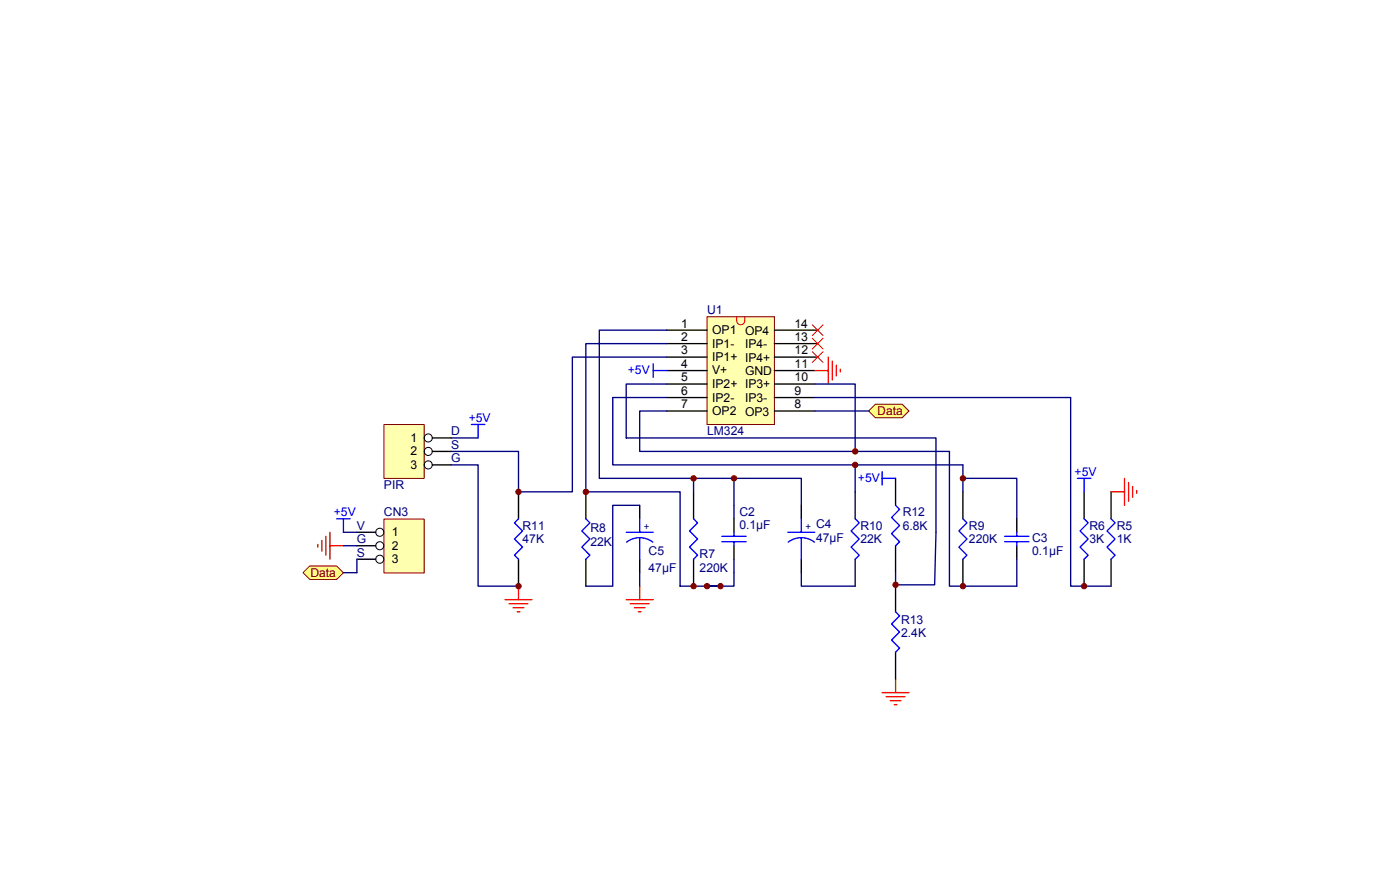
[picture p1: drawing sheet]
<svg xmlns="http://www.w3.org/2000/svg" width="171mm" height="109mm" viewBox="0 0 171 109" stroke-linecap="round" stroke-linejoin="round" font-family="sans-serif">
<path d="M86.2 38.6h8.2v13.1h-8.2z" fill="#ffffb0"/>
<path d="M86.1 38.6h8.3v13.1h-8.3z" fill="none" stroke="#800000" stroke-width=".12"/>
<g fill="none" stroke="#000" stroke-width=".16">
<path d="M63.2 59.9v3.3M71.4 59.9v3.3M81.2 40.2h4.9M81.2 41.8h4.9M81.2 43.5h4.9M81.2 45.1h4.9M81.2 46.8h4.9M81.2 48.4h4.9M81.2 50h4.9M84.5 59.9v3.3M94.4 40.2h5.2M94.4 41.8h5.2"/>
<path d="M94.4 43.5h5.2M94.4 45.1h4.9M94.4 46.8h4.9M94.4 48.4h4.9M94.4 50h4.9M104.2 59.9v3.3M117.3 59.9v3.3M132.1 59.9v3.3M135.4 59.9v3.3M63.2 68.1v3.3M71.4 68.1v3.3M77.9 61.5v1.7"/>
<path d="M77.9 68.1v1.6M84.5 68.1v3.3M97.6 61.5v1.7M97.6 68.1v1.6M104.2 68.1v3.3M117.3 68.1v3.3M132.1 68.1v3.3M135.4 68.1v3.3"/>
</g>
<path d="M89.8 38.6v.5a.49 .49 0 0 0 .5 .4 .49 .49 0 0 0 .4-.4v-.5" fill="none" stroke="#f00" stroke-width=".12"/>
<g fill="none" stroke="#00f" stroke-width=".16">
<path d="M57.4 51.7h1.7M58.3 51.7v1.6M79.6 45.1h1.6M79.6 44.3v1.6M107.5 58.2h1.6M107.5 57.4v1.7M131.3 58.2h1.6M132.1 58.2v1.7M63.2 63.2l-.5 .5 1 .9-1 1 1 1-1 1 .5 .5M71.4 63.2l.5 .5-1 .9 1 1-1 1 1 1-.5 .5M76.3 64.8h3.3M76.3 66a2.62 2.62 0 0 1 3.2 0"/>
<path d="M77.9 63.2v1.6M77.9 65.5v2.6M84.5 63.2l.5 .5-1 .9 1 1-1 1 1 1-.5 .5M96 64.8h3.3M97.6 65.5a2.61 2.61 0 0 1 1.6 .5M97.6 65.5a2.61 2.61 0 0 0-1.6 .5M97.6 63.2v1.6M97.6 65.5v2.6M104.2 63.2l.5 .5-1 .9 1 1-1 1 1 1-.5 .5M117.3 63.2l.5 .5-1 .9 1 1-1 1 1 1-.5 .5M132.1 63.2l.5 .5-1 .9 1 1-1 1 1 1-.5 .5M135.4 63.2l.5 .5-1 .9 1 1-1 1 1 1-.5 .5"/>
</g>
<g fill="none" stroke="#f00" stroke-width=".16">
<path d="M99.3 45.1h1.6M100.9 43.5v3.3M101.4 44v2.3M101.9 44.5v1.3M102.4 45v.3M135.4 59.9h1.6M137 58.2v3.3M137.5 58.7v2.3M138 59.2v1.3M138.5 59.7v.4M61.5 73h3.3M62 73.5h2.3"/>
<path d="M62.5 74h1.3M63 74.5h.3M63.2 71.4v1.6M76.3 73h3.3M76.8 73.5h2.3M77.3 74h1.3M77.8 74.5h.3M77.9 71.4v1.6M107.5 84.3h3.3M108 84.8h2.3M108.5 85.3h1.3M109 85.8h.3"/>
<path d="M109.1 82.7v1.6"/>
</g>
<g fill="none" stroke="#000080" stroke-width=".16">
<path d="M74.7 48.4v8.2h29.5v3.3M81.2 41.8h-9.8v18.1h11.5v11.5h4.9M81.2 40.2h-8.2v18h11.5v1.7M81.2 46.8h-4.9v6.5h37.7v11.5M81.2 43.5h-11.5v16.4h-6.5M81.2 50h-3.3v5h37.8v16.4h8.2M84.5 58.2h4.9v3.3M89.4 58.2h8.2v3.3M117.3 58.2h6.6v5M130.5 48.4v23h4.9M77.9 61.5h-3.2v9.9h-3.3M77.9 69.7v1.7"/>
<path d="M89.4 69.7v1.7h-3.3M97.6 69.7v1.7h6.6"/>
</g>
<path d="M106.7 49.2h3.2l.9 .8-.9 .9h-3.2l-.9-.9z" fill-rule="evenodd" fill="#ffff80"/>
<path d="M106.7 49.2h3.2l.9 .8-.9 .9h-3.2l-.9-.9z" fill="none" stroke="#800000" stroke-width=".12"/>
<path d="M74.7 48.4h6.5M99.3 50h6.5M104.2 56.6h13.1M117.3 58.2v1.7" fill="none" stroke="#000080" stroke-width=".16"/>
<path d="M99 39.5l1.3 1.4M100.3 39.5l-1.3 1.4M99 41.2l1.3 1.3M99 42.8l1.3 1.3M100.3 41.2l-1.3 1.3M100.3 42.8l-1.3 1.3" fill="none" stroke="#f00" stroke-width=".12"/>
<path d="M46.8 51.7h4.9v6.6h-4.9z" fill="#ffffb0"/>
<path d="M46.8 51.7h4.9v6.6h-4.9z" fill="none" stroke="#800000" stroke-width=".12"/>
<g fill="none" stroke="#000" stroke-width=".12">
<circle cx="52.2" cy="56.6" r=".49"/>
<circle cx="52.2" cy="55" r=".49"/>
<circle cx="52.2" cy="53.3" r=".49"/>
</g>
<path d="M52.7 53.3h2.3M52.7 55h2.3M52.7 56.6h2.3M89.4 63.2v1.6M89.4 66.5v1.6M123.9 63.2v1.6M123.9 66.5v1.6" fill="none" stroke="#000" stroke-width=".16"/>
<path d="M55 55h8.2v4.9M55 56.6h3.3v14.8h4.9M55 53.3h3.3M89.4 61.5v1.7M89.4 68.1v1.6M123.9 68.1v3.3" fill="none" stroke="#000080" stroke-width=".16"/>
<path d="M88 66h2.9M88 65.3h2.9M89.4 64.8v.5M89.4 66v.5M122.4 66h3M122.4 65.3h3M123.9 64.8v.5M123.9 66v.5" fill="none" stroke="#00f" stroke-width=".16"/>
<path d="M46.8 63.2h4.9v6.6h-4.9z" fill="#ffffb0"/>
<path d="M46.8 63.2h4.9v6.6h-4.9z" fill="none" stroke="#800000" stroke-width=".12"/>
<g fill="none" stroke="#000" stroke-width=".12">
<circle cx="46.3" cy="68.1" r=".49"/>
<circle cx="46.3" cy="66.5" r=".49"/>
<circle cx="46.3" cy="64.8" r=".49"/>
</g>
<path d="M43.5 64.8h2.3M43.5 66.5h2.3M43.5 68.1h2.3" fill="none" stroke="#000" stroke-width=".16"/>
<path d="M41 63.2h1.7M41.8 63.2v1.6" fill="none" stroke="#00f" stroke-width=".16"/>
<path d="M37.7 68.9h3.3l.8 .8-.8 .9h-3.3l-.8-.9z" fill-rule="evenodd" fill="#ffff80"/>
<path d="M37.7 68.9h3.3l.8 .8-.8 .9h-3.3l-.8-.9z" fill="none" stroke="#800000" stroke-width=".12"/>
<path d="M38.7 66.3v.3M39.2 65.8v1.3M39.7 65.3v2.3M40.2 64.8v3.3M40.2 66.5h1.6" fill="none" stroke="#f00" stroke-width=".16"/>
<path d="M117.3 56.6v1.6M41.8 64.8h1.7M41.8 66.5h1.7M43.5 68.1v1.6h-1.7" fill="none" stroke="#000080" stroke-width=".16"/>
<circle cx="63.2" cy="71.4" r=".33" fill="#800000"/>
<circle cx="63.2" cy="71.4" r=".33" fill="none" stroke="#800000" stroke-width=".12"/>
<circle cx="63.2" cy="59.9" r=".33" fill="#800000"/>
<circle cx="63.2" cy="59.9" r=".33" fill="none" stroke="#800000" stroke-width=".12"/>
<circle cx="71.4" cy="59.9" r=".33" fill="#800000"/>
<circle cx="71.4" cy="59.9" r=".33" fill="none" stroke="#800000" stroke-width=".12"/>
<circle cx="84.5" cy="71.4" r=".33" fill="#800000"/>
<circle cx="84.5" cy="71.4" r=".33" fill="none" stroke="#800000" stroke-width=".12"/>
<circle cx="117.3" cy="71.4" r=".33" fill="#800000"/>
<circle cx="117.3" cy="71.4" r=".33" fill="none" stroke="#800000" stroke-width=".12"/>
<circle cx="86.1" cy="71.4" r=".33" fill="#800000"/>
<circle cx="86.1" cy="71.4" r=".33" fill="none" stroke="#800000" stroke-width=".12"/>
<circle cx="87.8" cy="71.4" r=".33" fill="#800000"/>
<circle cx="87.8" cy="71.4" r=".33" fill="none" stroke="#800000" stroke-width=".12"/>
<circle cx="89.4" cy="58.2" r=".33" fill="#800000"/>
<circle cx="89.4" cy="58.2" r=".33" fill="none" stroke="#800000" stroke-width=".12"/>
<circle cx="84.5" cy="58.2" r=".33" fill="#800000"/>
<circle cx="84.5" cy="58.2" r=".33" fill="none" stroke="#800000" stroke-width=".12"/>
<circle cx="117.3" cy="58.2" r=".33" fill="#800000"/>
<circle cx="117.3" cy="58.2" r=".33" fill="none" stroke="#800000" stroke-width=".12"/>
<path d="M109.1 58.2v3.3M109.1 66.4v3.3M109.1 71.2v3.3M109.1 79.4v3.3" fill="none" stroke="#000" stroke-width=".16"/>
<path d="M109.1 61.5l.5 .5-1 1 1 1-1 1 1 1-.5 .5M109.1 74.5l.5 .5-1 1 1 1-1 .9 1 1-.5 .5" fill="none" stroke="#00f" stroke-width=".16"/>
<path d="M114 64.8l-.1 6.4h-4.8v-1.5" fill="none" stroke="#000080" stroke-width=".16"/>
<circle cx="109.1" cy="71.2" r=".33" fill="#800000"/>
<circle cx="109.1" cy="71.2" r=".33" fill="none" stroke="#800000" stroke-width=".12"/>
<path d="M99.3 48.4h31.2" fill="none" stroke="#000080" stroke-width=".16"/>
<circle cx="132.1" cy="71.4" r=".33" fill="#800000"/>
<circle cx="132.1" cy="71.4" r=".33" fill="none" stroke="#800000" stroke-width=".12"/>
<path d="M99.3 46.8h4.9v8.2" fill="none" stroke="#000080" stroke-width=".16"/>
<circle cx="104.2" cy="55" r=".33" fill="#800000"/>
<circle cx="104.2" cy="55" r=".33" fill="none" stroke="#800000" stroke-width=".12"/>
<circle cx="104.2" cy="56.6" r=".33" fill="#800000"/>
<circle cx="104.2" cy="56.6" r=".33" fill="none" stroke="#800000" stroke-width=".12"/>
<g font-size="1.5">
<text x="83" y="39.9">1</text>
<text x="83" y="41.5">2</text>
<text x="86.8" y="40.7">OP1</text>
<text x="90.8" y="40.7">OP4</text>
<text x="96.8" y="41.5">13</text>
<text x="96.8" y="39.9">14</text>
<text x="83" y="43.1">3</text>
<text x="83" y="44.8">4</text>
<text x="83" y="46.4">5</text>
<text x="86.8" y="42.3">IP1-</text>
<text x="86.8" y="44">IP1+ IP4+</text>
<text x="86.8" y="45.6">V+</text>
<text x="86.8" y="47.2">IP2+ IP3+</text>
<text x="90.8" y="45.7">GND</text>
<text x="90.8" y="42.4">IP4-</text>
<text x="96.8" y="46.4">10</text>
<text x="96.8" y="44.8">11</text>
<text x="96.8" y="43.1">12</text>
<text x="50" y="53.8">1</text>
<text x="83" y="48.1">6</text>
<text x="83" y="49.7">7</text>
<text x="86.8" y="48.9">IP2-</text>
<text x="86.8" y="50.5">OP2</text>
<text x="90.8" y="50.6">OP3</text>
<text x="90.8" y="49">IP3-</text>
<text x="96.8" y="49.7">8</text>
<text x="96.8" y="48.1">9</text>
<text x="50" y="55.5">2</text>
<text x="50" y="57.1">3</text>
<text x="47.8" y="65.3">1</text>
<text x="47.8" y="66.9">2</text>
<text x="47.8" y="68.6">3</text>
</g>
<g font-size="1.5" fill="#000080">
<text x="86.1" y="38.2">U1</text>
<text x="55" y="53">D</text>
<text x="86.1" y="53">LM324</text>
<text x="46.8" y="59.6">PIR</text>
<text x="55" y="54.7">S</text>
<text x="55" y="56.3">G</text>
<text x="43.5" y="64.5">V</text>
<text x="46.8" y="62.8">CN3</text>
<text x="63.7" y="64.5">R11</text>
<text x="71.9" y="64.8">R8</text>
<text x="90.1" y="62.8">C2</text>
<text x="90.1" y="64.4">0.1μF</text>
<text x="99.4" y="64.3">C4</text>
<text x="99.4" y="66">47μF</text>
<text x="104.8" y="64.5">R10</text>
<text x="110" y="62.8">R12</text>
<text x="110" y="64.5">6.8K</text>
<text x="118.1" y="64.5">R9</text>
<text x="125.8" y="66">C3</text>
<text x="132.7" y="64.5">R6</text>
<text x="136.1" y="64.5">R5</text>
<text x="43.5" y="66.1">G</text>
<text x="43.5" y="67.8">S</text>
<text x="63.7" y="66.1">47K</text>
<text x="71.9" y="66.5">22K</text>
<text x="79" y="67.6">C5</text>
<text x="79" y="69.6">47μF</text>
<text x="85.3" y="67.9">R7</text>
<text x="85.3" y="69.6">220K</text>
<text x="104.8" y="66.1">22K</text>
<text x="118.1" y="66.2">220K</text>
<text x="125.8" y="67.6">0.1μF</text>
<text x="132.7" y="66.1">3K</text>
<text x="136.1" y="66.1">1K</text>
<text x="109.8" y="76">R13</text>
<text x="109.8" y="77.6">2.4K</text>
</g>
<g font-size="1.5" fill="#00f">
<text x="76.5" y="45.6">+5V</text>
<text x="57.1" y="51.4">+5V</text>
<text x="104.5" y="58.7">+5V</text>
<text x="130.9" y="57.9">+5V</text>
<text x="40.7" y="62.8">+5V</text>
</g>
<g font-size="1.5" fill="#800000">
<text x="106.9" y="50.5">Data</text>
<text x="37.8" y="70.2">Data</text>
</g>
<g font-size="1.2" fill="#000080">
<text x="78.4" y="64.6">+</text>
<text x="98.1" y="64.6">+</text>
</g>
</svg>
